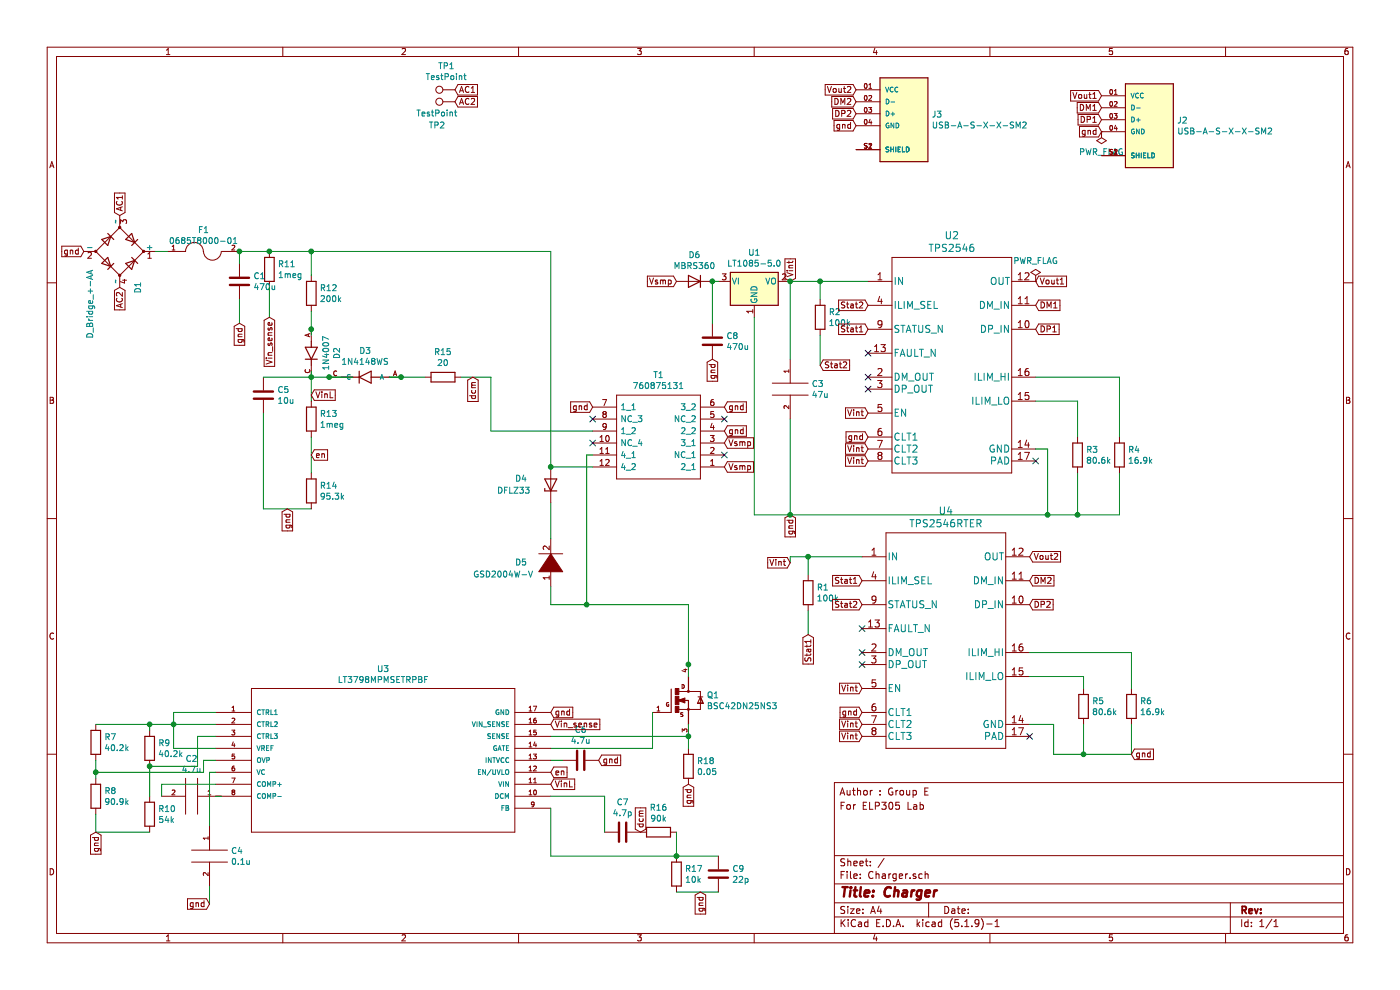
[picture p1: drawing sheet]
EESchema Schematic File Version 4
EELAYER 30 0
EELAYER END
$Descr A4 11693 8268
encoding utf-8
Sheet 1 1
Title "Charger"
Date ""
Rev ""
Comp ""
Comment1 ""
Comment2 ""
Comment3 "For ELP305 Lab"
Comment4 "Author : Group E"
$EndDescr
$Comp
L Regulator_Linear:LT1085-5.0 U1
U 1 1
P 6300 2350
F 0 "U1" H 6300 2592 50  0000 C CNN
F 1 "LT1085-5.0" H 6300 2501 50  0000 C CNN
F 2 "LT1085_charger:TO220L1" H 6300 2600 50  0001 C CIN
F 3 "https://www.analog.com/media/en/technical-documentation/data-sheets/1083ffe.pdf" H 6300 2350 50  0001 C CNN
	1    6300 2350
	1    0    0    -1  
$EndComp
Wire Wire Line
	6600 3500 6600 4300
Wire Wire Line
	6600 2350 6600 3000
$Comp
L pspice:CAP C3
U 1 1
P 6600 3250
F 0 "C3" H 6778 3296 50  0000 L CNN
F 1 "47u" H 6778 3205 50  0000 L CNN
F 2 "Capacitor_SMD:CP_Elec_4x3.9" H 6600 3250 50  0001 C CNN
F 3 "~" H 6600 3250 50  0001 C CNN
	1    6600 3250
	1    0    0    -1  
$EndComp
$Comp
L Charger-rescue:USB-A-S-X-X-SM2-USB-A-S-X-X-SM2 J2
U 1 1
P 9600 1000
F 0 "J2" H 9830 996 50  0000 L CNN
F 1 "USB-A-S-X-X-SM2" H 9830 905 50  0000 L CNN
F 2 "USB:SAMTEC_USB-A-S-X-X-SM2" H 9600 1000 50  0001 L BNN
F 3 "" H 9600 1000 50  0001 L BNN
F 4 "7.8 mm" H 9600 1000 50  0001 L BNN "MAXIMUM_PACKAGE_HEIGHT"
F 5 "T" H 9600 1000 50  0001 L BNN "PARTREV"
F 6 "Manufacturer Recommendations" H 9600 1000 50  0001 L BNN "STANDARD"
F 7 "Samtec" H 9600 1000 50  0001 L BNN "MANUFACTURER"
	1    9600 1000
	1    0    0    -1  
$EndComp
Text GLabel 6600 4300 3    50   Input ~ 0
gnd
Text GLabel 9200 800  0    50   Input ~ 0
Vout1
Text GLabel 9200 1100 0    50   Input ~ 0
gnd
$Comp
L Device:D_Bridge_+-AA D1
U 1 1
P 1000 2100
F 0 "D1" V 1150 1850 50  0000 R CNN
F 1 "D_Bridge_+-AA" V 750 1950 50  0000 R CNN
F 2 "rectifier:SOIC245P670X270-4N" H 1000 2100 50  0001 C CNN
F 3 "~" H 1000 2100 50  0001 C CNN
	1    1000 2100
	1    0    0    -1  
$EndComp
Text GLabel 6600 2350 1    50   Input ~ 0
Vint
$Comp
L Device:R R3
U 1 1
P 9000 3800
F 0 "R3" H 9070 3846 50  0000 L CNN
F 1 "80.6k" H 9070 3755 50  0000 L CNN
F 2 "R806:RESC5025X70N" V 8930 3800 50  0001 C CNN
F 3 "~" H 9000 3800 50  0001 C CNN
	1    9000 3800
	1    0    0    -1  
$EndComp
$Comp
L Device:R R4
U 1 1
P 9350 3800
F 0 "R4" H 9420 3846 50  0000 L CNN
F 1 "16.9k" H 9420 3755 50  0000 L CNN
F 2 "R169:RESC1608X50N" V 9280 3800 50  0001 C CNN
F 3 "~" H 9350 3800 50  0001 C CNN
	1    9350 3800
	1    0    0    -1  
$EndComp
Wire Wire Line
	6600 4300 8750 4300
Wire Wire Line
	9350 4300 9350 3950
Wire Wire Line
	9000 3950 9000 4300
Connection ~ 9000 4300
Wire Wire Line
	9000 4300 9350 4300
Wire Wire Line
	8650 3150 9350 3150
Wire Wire Line
	9350 3150 9350 3650
Wire Wire Line
	8650 3350 9000 3350
Wire Wire Line
	9000 3350 9000 3650
Wire Wire Line
	8650 3750 8750 3750
Wire Wire Line
	8750 3750 8750 4300
Connection ~ 8750 4300
Wire Wire Line
	8750 4300 9000 4300
Text GLabel 7250 3750 0    50   Input ~ 0
Vint
Text GLabel 7250 3850 0    50   Input ~ 0
Vint
Text GLabel 7250 3450 0    50   Input ~ 0
Vint
Text GLabel 7250 3650 0    50   Input ~ 0
gnd
Text GLabel 8650 2350 2    50   Input ~ 0
Vout1
NoConn ~ 7250 2950
NoConn ~ 7250 3150
NoConn ~ 7250 3250
NoConn ~ 8650 3850
Text GLabel 3800 750  2    50   Input ~ 0
AC1
Text GLabel 3800 850  2    50   Input ~ 0
AC2
Wire Wire Line
	6300 2650 6300 4300
$Comp
L Charger-rescue:TPS2546RTER-2021-02-22_11-22-20 U2
U 1 1
P 7950 3050
F 0 "U2" H 7950 4136 60  0000 C CNN
F 1 "TPS2546" H 7950 4030 60  0000 C CNN
F 2 "footprints:TPS2546RTER" H 7950 2990 60  0001 C CNN
F 3 "" H 7950 3050 60  0000 C CNN
F 4 "X" H 7950 3050 50  0001 C CNN "Spice_Primitive"
F 5 "TPS2546_TRANS" H 7950 3050 50  0001 C CNN "Spice_Model"
F 6 "Y" H 7950 3050 50  0001 C CNN "Spice_Netlist_Enabled"
F 7 "C:\\Users\\bhoop\\Downloads\\slvm796a\\SLVM796\\TPS2546_PSPICE_TRANS\\TPS2546_TRANS.LIB" H 7950 3050 50  0001 C CNN "Spice_Lib_File"
	1    7950 3050
	1    0    0    -1  
$EndComp
Text GLabel 9200 900  0    50   Input ~ 0
DM1
Text GLabel 9200 1000 0    50   Input ~ 0
DP1
Text GLabel 8650 2550 2    50   Input ~ 0
DM1
Text GLabel 8650 2750 2    50   Input ~ 0
DP1
Connection ~ 6600 2350
$Comp
L Charger-rescue:TPS2546RTER-2021-02-22_11-22-20 U4
U 1 1
P 7900 5350
F 0 "U4" H 7900 6436 60  0000 C CNN
F 1 "TPS2546RTER" H 7900 6330 60  0000 C CNN
F 2 "footprints:TPS2546RTER" H 7900 5290 60  0001 C CNN
F 3 "" H 7900 5350 60  0000 C CNN
	1    7900 5350
	1    0    0    -1  
$EndComp
Text GLabel 6600 4700 0    50   Input ~ 0
Vint
Text GLabel 7200 6050 0    50   Input ~ 0
Vint
Text GLabel 7200 6150 0    50   Input ~ 0
Vint
Text GLabel 7200 5750 0    50   Input ~ 0
Vint
Text GLabel 7200 5950 0    50   Input ~ 0
gnd
Text GLabel 9450 6300 2    50   Input ~ 0
gnd
Wire Wire Line
	6600 4650 6600 4700
Wire Wire Line
	8600 5450 9450 5450
Wire Wire Line
	9450 5450 9450 5750
Wire Wire Line
	8600 5650 9050 5650
Wire Wire Line
	9050 5650 9050 5750
Wire Wire Line
	9050 6300 9450 6300
Wire Wire Line
	8600 6050 8800 6050
Wire Wire Line
	8800 6050 8800 6300
Wire Wire Line
	8800 6300 9050 6300
Connection ~ 9050 6300
Text GLabel 7250 2550 0    50   Input ~ 0
Stat2
Text GLabel 7200 5050 0    50   Input ~ 0
Stat2
Text GLabel 7200 4850 0    50   Input ~ 0
Stat1
Text GLabel 7250 2750 0    50   Input ~ 0
Stat1
NoConn ~ 7200 5250
NoConn ~ 7200 5450
NoConn ~ 7200 5550
$Comp
L Device:R R5
U 1 1
P 9050 5900
F 0 "R5" H 9120 5946 50  0000 L CNN
F 1 "80.6k" H 9120 5855 50  0000 L CNN
F 2 "R806:RESC5025X70N" V 8980 5900 50  0001 C CNN
F 3 "~" H 9050 5900 50  0001 C CNN
	1    9050 5900
	1    0    0    -1  
$EndComp
Wire Wire Line
	9050 6050 9050 6300
$Comp
L Device:R R6
U 1 1
P 9450 5900
F 0 "R6" H 9520 5946 50  0000 L CNN
F 1 "16.9k" H 9520 5855 50  0000 L CNN
F 2 "R169:RESC1608X50N" V 9380 5900 50  0001 C CNN
F 3 "~" H 9450 5900 50  0001 C CNN
	1    9450 5900
	1    0    0    -1  
$EndComp
Wire Wire Line
	9450 6050 9450 6300
$Comp
L Charger-rescue:USB-A-S-X-X-SM2-USB-A-S-X-X-SM2 J3
U 1 1
P 7550 950
F 0 "J3" H 7780 946 50  0000 L CNN
F 1 "USB-A-S-X-X-SM2" H 7780 855 50  0000 L CNN
F 2 "USB:SAMTEC_USB-A-S-X-X-SM2" H 7550 950 50  0001 L BNN
F 3 "" H 7550 950 50  0001 L BNN
F 4 "7.8 mm" H 7550 950 50  0001 L BNN "MAXIMUM_PACKAGE_HEIGHT"
F 5 "T" H 7550 950 50  0001 L BNN "PARTREV"
F 6 "Manufacturer Recommendations" H 7550 950 50  0001 L BNN "STANDARD"
F 7 "Samtec" H 7550 950 50  0001 L BNN "MANUFACTURER"
	1    7550 950 
	1    0    0    -1  
$EndComp
Text GLabel 7150 1050 0    50   Input ~ 0
gnd
Text GLabel 7150 950  0    50   Input ~ 0
DP2
Text GLabel 7150 850  0    50   Input ~ 0
DM2
Text GLabel 7150 750  0    50   Input ~ 0
Vout2
Text GLabel 8600 4650 2    50   Input ~ 0
Vout2
Text GLabel 8600 4850 2    50   Input ~ 0
DM2
Text GLabel 8600 5050 2    50   Input ~ 0
DP2
NoConn ~ 8600 6150
Wire Wire Line
	1800 6250 1450 6250
Wire Wire Line
	1450 6250 1450 6050
Wire Wire Line
	1450 5950 1800 5950
Wire Wire Line
	1800 6050 1450 6050
Connection ~ 1450 6050
Wire Wire Line
	1450 6050 1450 5950
Text GLabel 800  6950 3    50   Input ~ 0
gnd
Wire Wire Line
	1450 6050 1250 6050
Wire Wire Line
	800  6950 1250 6950
Connection ~ 1250 6050
Wire Wire Line
	1250 6050 800  6050
$Comp
L Device:R R9
U 1 1
P 1250 6250
F 0 "R9" H 1320 6296 50  0000 L CNN
F 1 "40.2k" H 1320 6205 50  0000 L CNN
F 2 "R169:RESC1608X50N" V 1180 6250 50  0001 C CNN
F 3 "~" H 1250 6250 50  0001 C CNN
	1    1250 6250
	1    0    0    -1  
$EndComp
Wire Wire Line
	1250 6100 1250 6050
$Comp
L Device:R R10
U 1 1
P 1250 6800
F 0 "R10" H 1320 6846 50  0000 L CNN
F 1 "54k" H 1320 6755 50  0000 L CNN
F 2 "R806:RESC5025X70N" V 1180 6800 50  0001 C CNN
F 3 "~" H 1250 6800 50  0001 C CNN
	1    1250 6800
	1    0    0    -1  
$EndComp
$Comp
L Device:R R7
U 1 1
P 800 6200
F 0 "R7" H 870 6246 50  0000 L CNN
F 1 "40.2k" H 870 6155 50  0000 L CNN
F 2 "R169:RESC1608X50N" V 730 6200 50  0001 C CNN
F 3 "~" H 800 6200 50  0001 C CNN
	1    800  6200
	1    0    0    -1  
$EndComp
Wire Wire Line
	800  6350 800  6450
$Comp
L Device:R R8
U 1 1
P 800 6650
F 0 "R8" H 870 6696 50  0000 L CNN
F 1 "90.9k" H 870 6605 50  0000 L CNN
F 2 "R806:RESC5025X70N" V 730 6650 50  0001 C CNN
F 3 "~" H 800 6650 50  0001 C CNN
	1    800  6650
	1    0    0    -1  
$EndComp
Wire Wire Line
	800  6800 800  6950
Wire Wire Line
	1250 6400 1250 6650
Wire Wire Line
	1800 6150 1650 6150
Wire Wire Line
	1650 6150 1650 6400
Wire Wire Line
	1650 6400 1250 6400
Connection ~ 1250 6400
Wire Wire Line
	1700 6350 1700 6450
Wire Wire Line
	1700 6450 800  6450
Wire Wire Line
	1700 6350 1800 6350
Connection ~ 800  6450
Wire Wire Line
	800  6450 800  6500
Wire Wire Line
	1800 6550 1350 6550
Wire Wire Line
	1350 6550 1350 6650
$Comp
L pspice:CAP C2
U 1 1
P 1600 6650
F 0 "C2" V 1285 6650 50  0000 C CNN
F 1 "4.7u" V 1376 6650 50  0000 C CNN
F 2 "cap4:CAPC2012X140N" H 1600 6650 50  0001 C CNN
F 3 "~" H 1600 6650 50  0001 C CNN
	1    1600 6650
	0    1    1    0   
$EndComp
Text GLabel 1750 7550 0    50   Input ~ 0
gnd
Wire Wire Line
	1800 6450 1750 6450
Wire Wire Line
	1750 6450 1750 6900
$Comp
L pspice:CAP C4
U 1 1
P 1750 7150
F 0 "C4" H 1928 7196 50  0000 L CNN
F 1 "0.1u" H 1928 7105 50  0000 L CNN
F 2 "Capacitor_SMD:CP_Elec_3x5.3" H 1750 7150 50  0001 C CNN
F 3 "~" H 1750 7150 50  0001 C CNN
	1    1750 7150
	1    0    0    -1  
$EndComp
Wire Wire Line
	1750 7400 1750 7550
Text GLabel 4600 5950 2    50   Input ~ 0
gnd
Connection ~ 6600 4300
Text GLabel 4600 6050 2    50   Input ~ 0
Vin_sense
$Comp
L Device:C C6
U 1 1
P 4850 6350
F 0 "C6" V 5102 6350 50  0000 C CNN
F 1 "4.7u" V 5011 6350 50  0000 C CNN
F 2 "cap4:CAPC2012X140N" H 4888 6200 50  0001 C CNN
F 3 "~" H 4850 6350 50  0001 C CNN
	1    4850 6350
	0    -1   -1   0   
$EndComp
Text GLabel 5000 6350 2    50   Input ~ 0
gnd
$Comp
L Device:R R16
U 1 1
P 5500 6950
F 0 "R16" V 5293 6950 50  0000 C CNN
F 1 "90k" V 5384 6950 50  0000 C CNN
F 2 "R806:RESC5025X70N" V 5430 6950 50  0001 C CNN
F 3 "~" H 5500 6950 50  0001 C CNN
	1    5500 6950
	0    1    1    0   
$EndComp
$Comp
L Device:R R17
U 1 1
P 5650 7300
F 0 "R17" H 5720 7346 50  0000 L CNN
F 1 "10k" H 5720 7255 50  0000 L CNN
F 2 "R169:RESC1608X50N" V 5580 7300 50  0001 C CNN
F 3 "~" H 5650 7300 50  0001 C CNN
	1    5650 7300
	1    0    0    -1  
$EndComp
$Comp
L Device:C C9
U 1 1
P 6000 7300
F 0 "C9" H 6115 7346 50  0000 L CNN
F 1 "22p" H 6115 7255 50  0000 L CNN
F 2 "Capacitor_SMD:CP_Elec_3x5.3" H 6038 7150 50  0001 C CNN
F 3 "~" H 6000 7300 50  0001 C CNN
	1    6000 7300
	1    0    0    -1  
$EndComp
Wire Wire Line
	5650 7150 6000 7150
Connection ~ 5650 7150
Text GLabel 5350 6950 1    50   Input ~ 0
dcm
Wire Wire Line
	4600 6350 4700 6350
Wire Wire Line
	5650 7450 6000 7450
Text GLabel 5850 7450 3    50   Input ~ 0
gnd
Text GLabel 4600 6550 2    50   Input ~ 0
VinL
Text GLabel 4600 6450 2    50   Input ~ 0
en
Wire Wire Line
	4600 6250 5450 6250
Wire Wire Line
	5450 6250 5450 5950
Wire Wire Line
	4600 6150 5750 6150
Wire Wire Line
	5750 6150 5750 6050
$Comp
L Device:R R18
U 1 1
P 5750 6400
F 0 "R18" H 5820 6446 50  0000 L CNN
F 1 "0.05" H 5820 6355 50  0000 L CNN
F 2 "R20:RESC1005X35N" V 5680 6400 50  0001 C CNN
F 3 "~" H 5750 6400 50  0001 C CNN
	1    5750 6400
	1    0    0    -1  
$EndComp
Text GLabel 5750 6550 3    50   Input ~ 0
gnd
Wire Wire Line
	5750 6150 5750 6250
Connection ~ 5750 6150
$Comp
L pspice:DIODE D5
U 1 1
P 4600 4700
F 0 "D5" V 4600 5000 50  0000 R CNN
F 1 "GSD2004W-V" V 4500 5350 50  0000 R CNN
F 2 "Diode_SMD:D_1812_4532Metric_Pad1.30x3.40mm_HandSolder" H 4600 4700 50  0001 C CNN
F 3 "~" H 4600 4700 50  0001 C CNN
	1    4600 4700
	0    -1   -1   0   
$EndComp
Wire Wire Line
	4600 4900 4600 5050
$Comp
L Device:D_Zener D4
U 1 1
P 4600 4050
F 0 "D4" V 4650 4350 50  0000 R CNN
F 1 "DFLZ33" V 4550 4500 50  0000 R CNN
F 2 "Diode_SMD:D_1812_4532Metric_Pad1.30x3.40mm_HandSolder" H 4600 4050 50  0001 C CNN
F 3 "~" H 4600 4050 50  0001 C CNN
	1    4600 4050
	0    -1   -1   0   
$EndComp
Wire Wire Line
	4600 4200 4600 4500
Text GLabel 700  2100 0    50   Input ~ 0
gnd
$Comp
L Device:C C1
U 1 1
P 2000 2350
F 0 "C1" H 2115 2396 50  0000 L CNN
F 1 "470u" H 2115 2305 50  0000 L CNN
F 2 "Capacitor_SMD:CP_Elec_5x4.4" H 2038 2200 50  0001 C CNN
F 3 "~" H 2000 2350 50  0001 C CNN
	1    2000 2350
	1    0    0    -1  
$EndComp
Text GLabel 2000 2700 3    50   Input ~ 0
gnd
Wire Wire Line
	2000 2100 2000 2200
Wire Wire Line
	2000 2500 2000 2700
$Comp
L Device:R R11
U 1 1
P 2250 2250
F 0 "R11" H 2320 2296 50  0000 L CNN
F 1 "1meg" H 2320 2205 50  0000 L CNN
F 2 "R1Meg:RESC2012X65N" V 2180 2250 50  0001 C CNN
F 3 "~" H 2250 2250 50  0001 C CNN
	1    2250 2250
	1    0    0    -1  
$EndComp
Text GLabel 2250 2650 3    50   Input ~ 0
Vin_sense
Wire Wire Line
	2250 2400 2250 2650
$Comp
L Device:R R12
U 1 1
P 2600 2450
F 0 "R12" H 2670 2496 50  0000 L CNN
F 1 "200k" H 2670 2405 50  0000 L CNN
F 2 "R100k:RESC1005X40N" V 2530 2450 50  0001 C CNN
F 3 "~" H 2600 2450 50  0001 C CNN
	1    2600 2450
	1    0    0    -1  
$EndComp
$Comp
L Device:R R13
U 1 1
P 2600 3500
F 0 "R13" H 2670 3546 50  0000 L CNN
F 1 "1meg" H 2670 3455 50  0000 L CNN
F 2 "R1Meg:RESC2012X65N" V 2530 3500 50  0001 C CNN
F 3 "~" H 2600 3500 50  0001 C CNN
	1    2600 3500
	1    0    0    -1  
$EndComp
$Comp
L Device:R R14
U 1 1
P 2600 4100
F 0 "R14" H 2670 4146 50  0000 L CNN
F 1 "95.3k" H 2670 4055 50  0000 L CNN
F 2 "R100k:RESC1005X40N" V 2530 4100 50  0001 C CNN
F 3 "~" H 2600 4100 50  0001 C CNN
	1    2600 4100
	1    0    0    -1  
$EndComp
$Comp
L Device:C C5
U 1 1
P 2200 3300
F 0 "C5" H 2315 3346 50  0000 L CNN
F 1 "10u" H 2315 3255 50  0000 L CNN
F 2 "Capacitor_SMD:CP_Elec_3x5.3" H 2238 3150 50  0001 C CNN
F 3 "~" H 2200 3300 50  0001 C CNN
	1    2200 3300
	1    0    0    -1  
$EndComp
Wire Wire Line
	2600 2100 2600 2300
Wire Wire Line
	2600 2600 2600 2750
Wire Wire Line
	2600 3650 2600 3950
Wire Wire Line
	2600 3100 2600 3150
Wire Wire Line
	2600 2100 2250 2100
Wire Wire Line
	2200 3150 2600 3150
Connection ~ 2600 3150
Wire Wire Line
	2600 3150 2600 3350
Wire Wire Line
	2200 3450 2200 4250
Wire Wire Line
	2200 4250 2600 4250
Text GLabel 2400 4250 3    50   Input ~ 0
gnd
Text GLabel 2600 3300 2    50   Input ~ 0
VinL
Text GLabel 2600 3800 2    50   Input ~ 0
en
$Comp
L Device:C C7
U 1 1
P 5200 6950
F 0 "C7" V 4948 6950 50  0000 C CNN
F 1 "4.7p" V 5039 6950 50  0000 C CNN
F 2 "Capacitor_SMD:CP_Elec_3x5.3" H 5238 6800 50  0001 C CNN
F 3 "~" H 5200 6950 50  0001 C CNN
	1    5200 6950
	0    1    1    0   
$EndComp
Wire Wire Line
	5650 6950 5650 7150
Wire Wire Line
	4600 6750 4600 7150
Wire Wire Line
	4600 7150 5650 7150
Wire Wire Line
	4600 6650 5050 6650
Wire Wire Line
	5050 6650 5050 6950
$Comp
L Device:R R15
U 1 1
P 3700 3150
F 0 "R15" V 3907 3150 50  0000 C CNN
F 1 "20" V 3816 3150 50  0000 C CNN
F 2 "R20:RESC1005X35N" V 3630 3150 50  0001 C CNN
F 3 "~" H 3700 3150 50  0001 C CNN
	1    3700 3150
	0    -1   -1   0   
$EndComp
Wire Wire Line
	2600 3150 2750 3150
Wire Wire Line
	3250 3150 3350 3150
Wire Wire Line
	5750 5050 5750 5550
Wire Wire Line
	2600 2100 4600 2100
Connection ~ 2600 2100
Text GLabel 3950 3150 3    50   Input ~ 0
dcm
$Comp
L Device:C C8
U 1 1
P 5950 2850
F 0 "C8" H 6065 2896 50  0000 L CNN
F 1 "470u" H 6065 2805 50  0000 L CNN
F 2 "Capacitor_SMD:CP_Elec_5x4.4" H 5988 2700 50  0001 C CNN
F 3 "~" H 5950 2850 50  0001 C CNN
	1    5950 2850
	1    0    0    -1  
$EndComp
$Comp
L Device:D D6
U 1 1
P 5800 2350
F 0 "D6" H 5800 2133 50  0000 C CNN
F 1 "MBRS360" H 5800 2224 50  0000 C CNN
F 2 "Diode_SMD:D_1812_4532Metric_Pad1.30x3.40mm_HandSolder" H 5800 2350 50  0001 C CNN
F 3 "~" H 5800 2350 50  0001 C CNN
	1    5800 2350
	-1   0    0    1   
$EndComp
Wire Wire Line
	5950 2700 5950 2350
Wire Wire Line
	5950 2350 6000 2350
Connection ~ 5950 2350
Text GLabel 5950 3000 3    50   Input ~ 0
gnd
$Comp
L Charger-rescue:1N4007-1N4007 D2
U 1 1
P 2600 2950
F 0 "D2" H 2600 3167 50  0000 C CNN
F 1 "1N4007" H 2600 3076 50  0000 C CNN
F 2 "1N4007:DIOAD1060W80L520D270" H 2600 2950 50  0001 L BNN
F 3 "" H 2600 2950 50  0001 L BNN
F 4 "IPC2222A" H 2600 2950 50  0001 L BNN "STANDARD"
F 5 "G" H 2600 2950 50  0001 L BNN "PARTREV"
F 6 "ON Semiconductor" H 2600 2950 50  0001 L BNN "MANUFACTURER"
	1    2600 2950
	0    1    1    0   
$EndComp
Connection ~ 2600 2750
Wire Wire Line
	2600 2750 2600 2800
Text GLabel 1000 1800 1    50   Input ~ 0
AC1
Text GLabel 1000 2400 3    50   Input ~ 0
AC2
Wire Wire Line
	1800 6650 1850 6650
$Comp
L LT3798MPMSETRPBF:LT3798MPMSETRPBF U3
U 1 1
P 1800 5950
F 0 "U3" H 3200 6315 50  0000 C CNN
F 1 "LT3798MPMSETRPBF" H 3200 6224 50  0000 C CNN
F 2 "LT3798:MSOP-16_MSE" H 1800 5950 50  0001 L BNN
F 3 "" H 1800 5950 50  0001 L BNN
F 4 "lt3798mpmse#trpbf" H 1800 5950 50  0001 L BNN "MANUFACTURER_PART_NUMBER"
F 5 "LinearTech" H 1800 5950 50  0001 L BNN "VENDOR"
	1    1800 5950
	1    0    0    -1  
$EndComp
Wire Wire Line
	6600 4650 6750 4650
Text GLabel 6750 5300 3    50   Input ~ 0
Stat1
Wire Wire Line
	6750 5300 6750 5100
Connection ~ 6750 4650
Wire Wire Line
	6750 4650 7200 4650
$Comp
L Device:R R1
U 1 1
P 6750 4950
F 0 "R1" H 6820 4996 50  0000 L CNN
F 1 "100k" H 6820 4905 50  0000 L CNN
F 2 "R100k:RESC1005X40N" V 6680 4950 50  0001 C CNN
F 3 "~" H 6750 4950 50  0001 C CNN
	1    6750 4950
	1    0    0    -1  
$EndComp
Wire Wire Line
	6750 4800 6750 4650
Wire Wire Line
	6600 2350 6850 2350
Text GLabel 6850 3050 2    50   Input ~ 0
Stat2
Wire Wire Line
	6850 3050 6850 2800
Connection ~ 6850 2350
Wire Wire Line
	6850 2350 7250 2350
$Comp
L Device:R R2
U 1 1
P 6850 2650
F 0 "R2" H 6920 2696 50  0000 L CNN
F 1 "100k" H 6920 2605 50  0000 L CNN
F 2 "R100k:RESC1005X40N" V 6780 2650 50  0001 C CNN
F 3 "~" H 6850 2650 50  0001 C CNN
	1    6850 2650
	1    0    0    -1  
$EndComp
Wire Wire Line
	6850 2500 6850 2350
$Comp
L power:PWR_FLAG #FLG0101
U 1 1
P 8650 2350
F 0 "#FLG0101" H 8650 2425 50  0001 C CNN
F 1 "PWR_FLAG" H 8650 2523 50  0000 C CNN
F 2 "" H 8650 2350 50  0001 C CNN
F 3 "~" H 8650 2350 50  0001 C CNN
	1    8650 2350
	1    0    0    -1  
$EndComp
$Comp
L power:PWR_FLAG #FLG0102
U 1 1
P 9200 1100
F 0 "#FLG0102" H 9200 1175 50  0001 C CNN
F 1 "PWR_FLAG" H 9200 1273 50  0000 C CNN
F 2 "" H 9200 1100 50  0001 C CNN
F 3 "~" H 9200 1100 50  0001 C CNN
	1    9200 1100
	-1   0    0    1   
$EndComp
$Comp
L 1N4148WS:1N4148WS D3
U 1 1
P 3050 3150
F 0 "D3" H 3050 2933 50  0000 C CNN
F 1 "1N4148WS" H 3050 3024 50  0000 C CNN
F 2 "1N4148WS:SODFL2512X100N" H 3050 3150 50  0001 L BNN
F 3 "" H 3050 3150 50  0001 L BNN
F 4 "Fairchild Semiconductor" H 3050 3150 50  0001 L BNN "MANUFACTURER"
	1    3050 3150
	-1   0    0    1   
$EndComp
Connection ~ 3350 3150
Wire Wire Line
	3350 3150 3550 3150
Connection ~ 2750 3150
Wire Wire Line
	2750 3150 2950 3150
$Comp
L FQT4N25TF:FQT4N25TF Q1
U 1 1
P 5750 5850
F 0 "Q1" H 5902 5896 50  0000 L CNN
F 1 "BSC42DN25NS3" H 5902 5805 50  0000 L CNN
F 2 "MOSFET:SOT230P700X180-4N" H 5750 5850 50  0001 L BNN
F 3 "" H 5750 5850 50  0001 L BNN
F 4 "Fairchild" H 5750 5850 50  0001 L BNN "MANUFACTURER"
	1    5750 5850
	1    0    0    -1  
$EndComp
Connection ~ 5750 5550
Wire Wire Line
	5750 5550 5750 5650
Text GLabel 5650 2350 0    50   Input ~ 0
Vsmp
$Comp
L 760875131:760875131 T1
U 1 1
P 6050 3900
F 0 "T1" H 6600 3135 50  0000 C CNN
F 1 "760875131" H 6600 3226 50  0000 C CNN
F 2 "760875131:760875131" H 7000 4000 50  0001 L CNN
F 3 "https://katalog.we-online.de/pbs/datasheet/760875131.pdf" H 7000 3900 50  0001 L CNN
F 4 "Audio Transformers / Signal Transformers WE-UOST Univ Offline 1500uH 0.8A 140mOhm" H 7000 3800 50  0001 L CNN "Description"
F 5 "14" H 7000 3700 50  0001 L CNN "Height"
F 6 "Wurth Elektronik" H 7000 3600 50  0001 L CNN "Manufacturer_Name"
F 7 "760875131" H 7000 3500 50  0001 L CNN "Manufacturer_Part_Number"
F 8 "710-760875131" H 7000 3400 50  0001 L CNN "Mouser Part Number"
F 9 "https://www.mouser.co.uk/ProductDetail/Wurth-Elektronik/760875131?qs=TB%2FQ0sBK%2FGdsHNIF9xNITw%3D%3D" H 7000 3300 50  0001 L CNN "Mouser Price/Stock"
F 10 "" H 7000 3200 50  0001 L CNN "Arrow Part Number"
F 11 "" H 7000 3100 50  0001 L CNN "Arrow Price/Stock"
	1    6050 3900
	-1   0    0    1   
$EndComp
Wire Wire Line
	4600 2100 4600 3900
Wire Wire Line
	4600 5050 4900 5050
Wire Wire Line
	6300 4300 6600 4300
Text GLabel 6050 3600 2    50   Input ~ 0
gnd
Text GLabel 6050 3400 2    50   Input ~ 0
gnd
Wire Wire Line
	3850 3150 4100 3150
Wire Wire Line
	4100 3150 4100 3600
Wire Wire Line
	4100 3600 4950 3600
Text GLabel 4950 3400 0    50   Input ~ 0
gnd
Wire Wire Line
	4950 3900 4600 3900
Connection ~ 4600 3900
Wire Wire Line
	4950 3800 4900 3800
Wire Wire Line
	4900 3800 4900 5050
Connection ~ 4900 5050
Wire Wire Line
	4900 5050 5750 5050
Text GLabel 6050 3900 2    50   Input ~ 0
Vsmp
Text GLabel 6050 3700 2    50   Input ~ 0
Vsmp
NoConn ~ 4950 3500
NoConn ~ 4950 3700
NoConn ~ 6050 3800
NoConn ~ 6050 3500
NoConn ~ 5450 -750
Connection ~ 2250 2100
Connection ~ 2000 2100
Wire Wire Line
	2000 2100 2250 2100
Wire Wire Line
	1300 2100 1400 2100
$Comp
L 0685T8000-01:0685T8000-01 F1
U 1 1
P 1700 2100
F 0 "F1" H 1700 2281 50  0000 C CNN
F 1 "0685T8000-01" H 1700 2190 50  0000 C CNN
F 2 "fuse:FUSC3215X83N" H 1700 2100 50  0001 L BNN
F 3 "" H 1700 2100 50  0001 L BNN
F 4 "0.83mm" H 1700 2100 50  0001 L BNN "MAXIMUM_PACKAGE_HEIGHT"
F 5 "IPC-7351B" H 1700 2100 50  0001 L BNN "STANDARD"
F 6 "BELFUSE" H 1700 2100 50  0001 L BNN "MANUFACTURER"
F 7 "Jan2019" H 1700 2100 50  0001 L BNN "PARTREV"
	1    1700 2100
	1    0    0    -1  
$EndComp
$Comp
L Connector:TestPoint TP1
U 1 1
P 3800 750
F 0 "TP1" V 3995 822 50  0000 C CNN
F 1 "TestPoint" V 3904 822 50  0000 C CNN
F 2 "TestPoint:TestPoint_Pad_2.0x2.0mm" H 4000 750 50  0001 C CNN
F 3 "~" H 4000 750 50  0001 C CNN
	1    3800 750 
	0    -1   -1   0   
$EndComp
$Comp
L Connector:TestPoint TP2
U 1 1
P 3800 850
F 0 "TP2" V 3600 1000 50  0000 C CNN
F 1 "TestPoint" V 3700 1000 50  0000 C CNN
F 2 "TestPoint:TestPoint_Pad_2.0x2.0mm" H 4000 850 50  0001 C CNN
F 3 "~" H 4000 850 50  0001 C CNN
	1    3800 850 
	0    -1   -1   0   
$EndComp
$EndSCHEMATC
